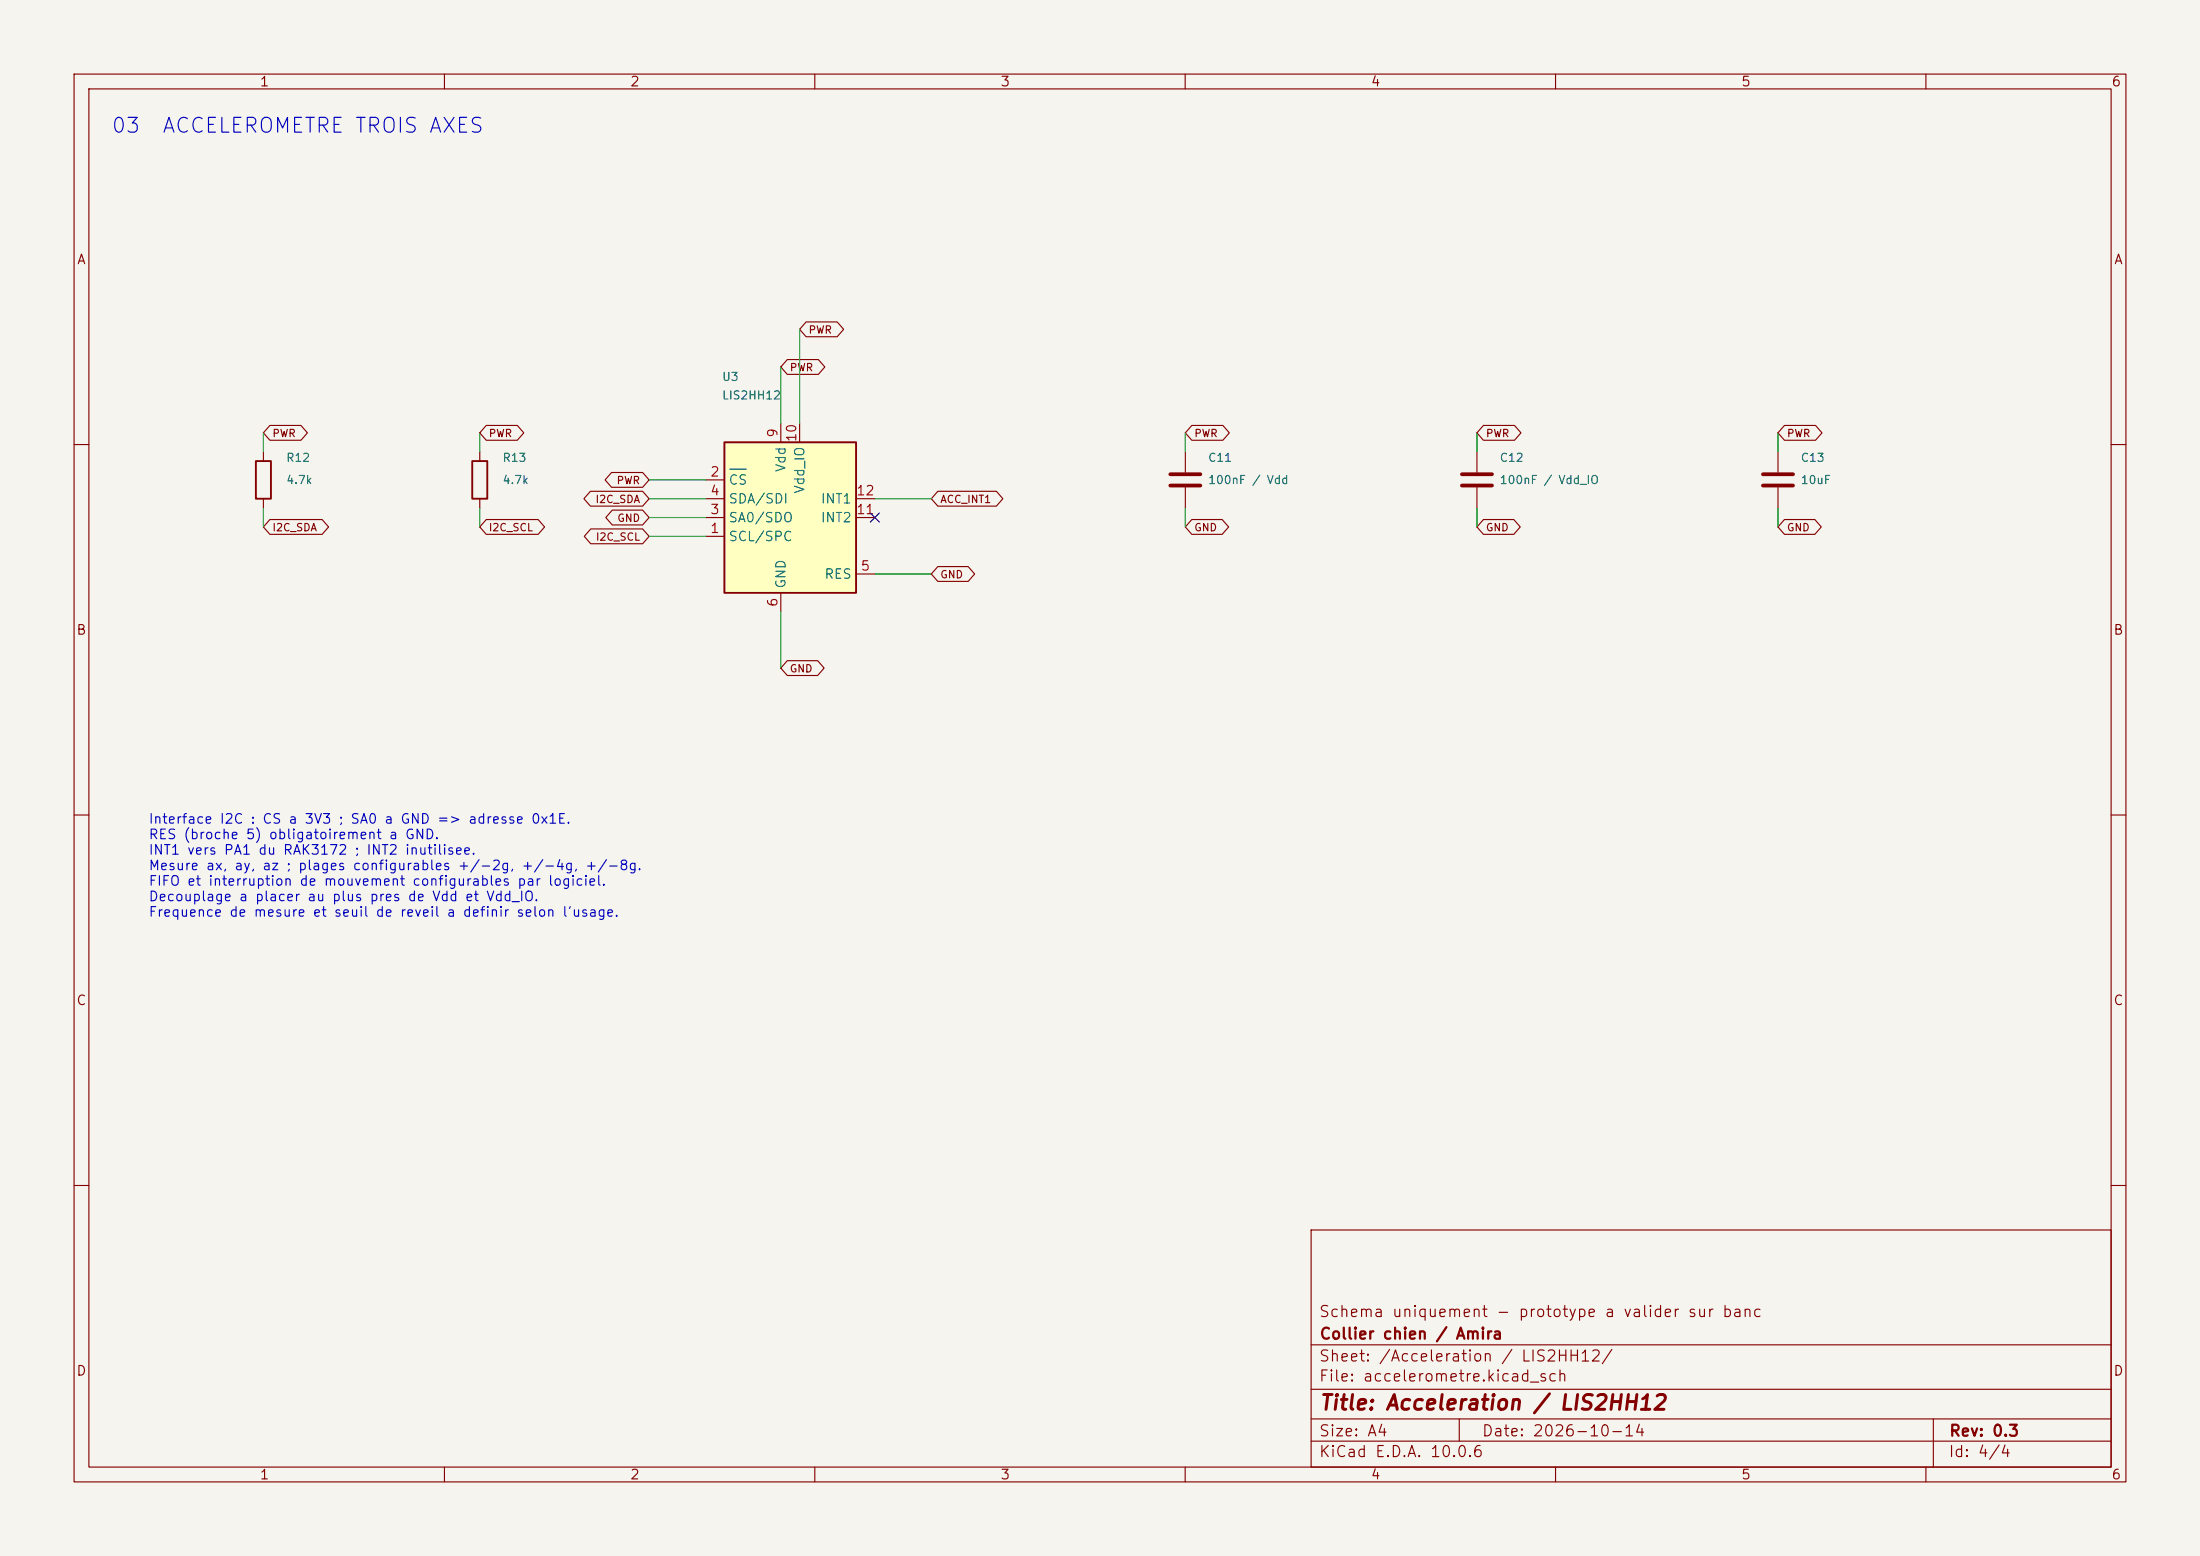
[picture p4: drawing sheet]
(kicad_sch (version 20250114) (generator "eeschema") (paper "A4") (title_block (title "Acceleration / LIS2HH12") (date "2026-10-14") (rev "0.3") (company "Collier chien / Amira") (comment 1 "Schema uniquement - prototype a valider sur banc")) (lib_symbols (symbol "Collier:C" (pin_numbers (hide yes)) (pin_names (offset 0.254)) (exclude_from_sim no) (in_bom yes) (on_board yes) (property "Reference" "C" (at 0.635 2.54 0) (effects (font (size 1.27 1.27)) (justify left))) (property "Value" "C" (at 0.635 -2.54 0) (effects (font (size 1.27 1.27)) (justify left))) (property "Footprint" "" (at 0.9652 -3.81 0) (effects (font (size 1.27 1.27)) (hide yes))) (property "Datasheet" "~" (at 0 0 0) (effects (font (size 1.27 1.27)) (hide yes))) (property "Description" "Unpolarized capacitor" (at 0 0 0) (effects (font (size 1.27 1.27)) (hide yes))) (property "ki_keywords" "cap capacitor" (at 0 0 0) (effects (font (size 1.27 1.27)) (hide yes))) (property "ki_fp_filters" "C_*" (at 0 0 0) (effects (font (size 1.27 1.27)) (hide yes))) (symbol "C_0_1" (polyline (pts (xy -2.032 0.762) (xy 2.032 0.762)) (stroke (width 0.508) (type default)) (fill (type none))) (polyline (pts (xy -2.032 -0.762) (xy 2.032 -0.762)) (stroke (width 0.508) (type default)) (fill (type none)))) (symbol "C_1_1" (pin passive line (at 0 3.81 270) (length 2.794) (name "~" (effects (font (size 1.27 1.27)))) (number "1" (effects (font (size 1.27 1.27))))) (pin passive line (at 0 -3.81 90) (length 2.794) (name "~" (effects (font (size 1.27 1.27)))) (number "2" (effects (font (size 1.27 1.27)))))) (embedded_fonts no)) (symbol "Collier:LIS2HH12" (exclude_from_sim no) (in_bom yes) (on_board yes) (property "Reference" "U" (at -5.08 11.43 0) (effects (font (size 1.27 1.27)) (justify right))) (property "Value" "LIS2HH12" (at 3.81 11.43 0) (effects (font (size 1.27 1.27)) (justify left))) (property "Footprint" "Package_LGA:LGA-12_2x2mm_P0.5mm" (at 3.81 13.97 0) (effects (font (size 1.27 1.27)) (justify left) (hide yes))) (property "Datasheet" "www.st.com/resource/en/datasheet/lis2hh12.pdf" (at -8.89 0 0) (effects (font (size 1.27 1.27)) (hide yes))) (property "Description" "3-Axis Accelerometer, 2/4/8g range, I2C/SPI interface" (at 0 0 0) (effects (font (size 1.27 1.27)) (hide yes))) (property "ki_keywords" "3-axis accelerometer spi mems" (at 0 0 0) (effects (font (size 1.27 1.27)) (hide yes))) (property "ki_fp_filters" "LGA*2x2mm*P0.5mm*" (at 0 0 0) (effects (font (size 1.27 1.27)) (hide yes))) (symbol "LIS2HH12_0_1" (rectangle (start -7.62 10.16) (end 10.16 -10.16) (stroke (width 0.254) (type default)) (fill (type background)))) (symbol "LIS2HH12_1_1" (pin input line (at -10.16 5.08 0) (length 2.54) (name "~{CS}" (effects (font (size 1.27 1.27)))) (number "2" (effects (font (size 1.27 1.27))))) (pin bidirectional line (at -10.16 2.54 0) (length 2.54) (name "SDA/SDI" (effects (font (size 1.27 1.27)))) (number "4" (effects (font (size 1.27 1.27))))) (pin bidirectional line (at -10.16 0 0) (length 2.54) (name "SA0/SDO" (effects (font (size 1.27 1.27)))) (number "3" (effects (font (size 1.27 1.27))))) (pin input line (at -10.16 -2.54 0) (length 2.54) (name "SCL/SPC" (effects (font (size 1.27 1.27)))) (number "1" (effects (font (size 1.27 1.27))))) (pin power_in line (at 0 12.7 270) (length 2.54) (name "Vdd" (effects (font (size 1.27 1.27)))) (number "9" (effects (font (size 1.27 1.27))))) (pin power_in line (at 0 -12.7 90) (length 2.54) (name "GND" (effects (font (size 1.27 1.27)))) (number "6" (effects (font (size 1.27 1.27))))) (pin passive line (at 0 -12.7 90) (length 2.54) (hide yes) (name "GND" (effects (font (size 1.27 1.27)))) (number "7" (effects (font (size 1.27 1.27))))) (pin passive line (at 0 -12.7 90) (length 2.54) (hide yes) (name "GND" (effects (font (size 1.27 1.27)))) (number "8" (effects (font (size 1.27 1.27))))) (pin power_in line (at 2.54 12.7 270) (length 2.54) (name "Vdd_IO" (effects (font (size 1.27 1.27)))) (number "10" (effects (font (size 1.27 1.27))))) (pin output line (at 12.7 2.54 180) (length 2.54) (name "INT1" (effects (font (size 1.27 1.27)))) (number "12" (effects (font (size 1.27 1.27))))) (pin output line (at 12.7 0 180) (length 2.54) (name "INT2" (effects (font (size 1.27 1.27)))) (number "11" (effects (font (size 1.27 1.27))))) (pin passive line (at 12.7 -7.62 180) (length 2.54) (name "RES" (effects (font (size 1.27 1.27)))) (number "5" (effects (font (size 1.27 1.27)))))) (embedded_fonts no)) (symbol "Collier:R" (pin_numbers (hide yes)) (pin_names (offset 0)) (exclude_from_sim no) (in_bom yes) (on_board yes) (property "Reference" "R" (at 2.032 0 90) (effects (font (size 1.27 1.27)))) (property "Value" "R" (at 0 0 90) (effects (font (size 1.27 1.27)))) (property "Footprint" "" (at -1.778 0 90) (effects (font (size 1.27 1.27)) (hide yes))) (property "Datasheet" "~" (at 0 0 0) (effects (font (size 1.27 1.27)) (hide yes))) (property "Description" "Resistor" (at 0 0 0) (effects (font (size 1.27 1.27)) (hide yes))) (property "ki_keywords" "R res resistor" (at 0 0 0) (effects (font (size 1.27 1.27)) (hide yes))) (property "ki_fp_filters" "R_*" (at 0 0 0) (effects (font (size 1.27 1.27)) (hide yes))) (symbol "R_0_1" (rectangle (start -1.016 -2.54) (end 1.016 2.54) (stroke (width 0.254) (type default)) (fill (type none)))) (symbol "R_1_1" (pin passive line (at 0 3.81 270) (length 1.27) (name "~" (effects (font (size 1.27 1.27)))) (number "1" (effects (font (size 1.27 1.27))))) (pin passive line (at 0 -3.81 90) (length 1.27) (name "~" (effects (font (size 1.27 1.27)))) (number "2" (effects (font (size 1.27 1.27)))))) (embedded_fonts no))) (text "03  ACCELEROMETRE TROIS AXES" (at 15 16 0) (effects (font (size 2 2)) (justify left top))) (symbol (lib_id "Collier:LIS2HH12") (at 105.41 69.85 0) (unit 1) (in_bom yes) (on_board yes) (dnp no) (property "Reference" "U3" (at 97.41 50.849999999999994 0) (effects (font (size 1.1 1.1)) (justify left))) (property "Value" "LIS2HH12" (at 97.41 53.349999999999994 0) (effects (font (size 1.1 1.1)) (justify left))) (property "Footprint" "Package_LGA:LGA-12_2x2mm_P0.5mm" (at 105.41 69.85 0) (effects (font (size 1.1 1.1)) (justify left) (hide yes))) (property "Datasheet" "www.st.com/resource/en/datasheet/lis2hh12.pdf" (at 105.41 69.85 0) (effects (font (size 1.1 1.1)) (justify left) (hide yes))) (pin "2") (pin "4") (pin "3") (pin "1") (pin "9") (pin "6") (pin "7") (pin "8") (pin "10") (pin "12") (pin "11") (pin "5")) (wire (pts (xy 95.25 64.77) (xy 87.63 64.77)) (stroke (width 0) (type default))) (global_label "PWR" (shape bidirectional) (at 87.63 64.77 180) (effects (font (size 1 1)) (justify right)) (property "Intersheetrefs" "${INTERSHEET_REFS}" (at 87.63 64.77 0) (effects (font (size 1 1)) (hide yes)))) (wire (pts (xy 95.25 67.31) (xy 87.63 67.31)) (stroke (width 0) (type default))) (global_label "I2C_SDA" (shape bidirectional) (at 87.63 67.31 180) (effects (font (size 1 1)) (justify right)) (property "Intersheetrefs" "${INTERSHEET_REFS}" (at 87.63 67.31 0) (effects (font (size 1 1)) (hide yes)))) (wire (pts (xy 95.25 69.85) (xy 87.63 69.85)) (stroke (width 0) (type default))) (global_label "GND" (shape bidirectional) (at 87.63 69.85 180) (effects (font (size 1 1)) (justify right)) (property "Intersheetrefs" "${INTERSHEET_REFS}" (at 87.63 69.85 0) (effects (font (size 1 1)) (hide yes)))) (wire (pts (xy 95.25 72.39) (xy 87.63 72.39)) (stroke (width 0) (type default))) (global_label "I2C_SCL" (shape bidirectional) (at 87.63 72.39 180) (effects (font (size 1 1)) (justify right)) (property "Intersheetrefs" "${INTERSHEET_REFS}" (at 87.63 72.39 0) (effects (font (size 1 1)) (hide yes)))) (wire (pts (xy 105.41 57.15) (xy 105.41 49.53)) (stroke (width 0) (type default))) (global_label "PWR" (shape bidirectional) (at 105.41 49.53 0) (effects (font (size 1 1)) (justify left)) (property "Intersheetrefs" "${INTERSHEET_REFS}" (at 105.41 49.53 0) (effects (font (size 1 1)) (hide yes)))) (wire (pts (xy 105.41 82.55) (xy 105.41 90.17)) (stroke (width 0) (type default))) (global_label "GND" (shape bidirectional) (at 105.41 90.17 0) (effects (font (size 1 1)) (justify left)) (property "Intersheetrefs" "${INTERSHEET_REFS}" (at 105.41 90.17 0) (effects (font (size 1 1)) (hide yes)))) (wire (pts (xy 107.95 57.15) (xy 107.95 44.45)) (stroke (width 0) (type default))) (global_label "PWR" (shape bidirectional) (at 107.95 44.45 0) (effects (font (size 1 1)) (justify left)) (property "Intersheetrefs" "${INTERSHEET_REFS}" (at 107.95 44.45 0) (effects (font (size 1 1)) (hide yes)))) (wire (pts (xy 118.11 67.31) (xy 125.73 67.31)) (stroke (width 0) (type default))) (global_label "ACC_INT1" (shape bidirectional) (at 125.73 67.31 0) (effects (font (size 1 1)) (justify left)) (property "Intersheetrefs" "${INTERSHEET_REFS}" (at 125.73 67.31 0) (effects (font (size 1 1)) (hide yes)))) (no_connect (at 118.11 69.85)) (wire (pts (xy 118.11 77.47) (xy 125.73 77.47)) (stroke (width 0) (type default))) (global_label "GND" (shape bidirectional) (at 125.73 77.47 0) (effects (font (size 1 1)) (justify left)) (property "Intersheetrefs" "${INTERSHEET_REFS}" (at 125.73 77.47 0) (effects (font (size 1 1)) (hide yes)))) (symbol (lib_id "Collier:R") (at 35.56 64.77 0) (unit 1) (in_bom yes) (on_board yes) (dnp no) (property "Reference" "R12" (at 38.56 61.769999999999996 0) (effects (font (size 1.1 1.1)) (justify left))) (property "Value" "4.7k" (at 38.56 64.77 0) (effects (font (size 1.1 1.1)) (justify left))) (property "Footprint" "Resistor_SMD:R_0603_1608Metric" (at 35.56 64.77 0) (effects (font (size 1.1 1.1)) (justify left) (hide yes))) (property "Datasheet" "~" (at 35.56 64.77 0) (effects (font (size 1.1 1.1)) (justify left) (hide yes))) (pin "1") (pin "2")) (wire (pts (xy 35.56 60.96) (xy 35.56 58.42)) (stroke (width 0) (type default))) (global_label "PWR" (shape bidirectional) (at 35.56 58.42 0) (effects (font (size 1 1)) (justify left)) (property "Intersheetrefs" "${INTERSHEET_REFS}" (at 35.56 58.42 0) (effects (font (size 1 1)) (hide yes)))) (wire (pts (xy 35.56 68.58) (xy 35.56 71.12)) (stroke (width 0) (type default))) (global_label "I2C_SDA" (shape bidirectional) (at 35.56 71.12 0) (effects (font (size 1 1)) (justify left)) (property "Intersheetrefs" "${INTERSHEET_REFS}" (at 35.56 71.12 0) (effects (font (size 1 1)) (hide yes)))) (symbol (lib_id "Collier:R") (at 64.77 64.77 0) (unit 1) (in_bom yes) (on_board yes) (dnp no) (property "Reference" "R13" (at 67.77 61.769999999999996 0) (effects (font (size 1.1 1.1)) (justify left))) (property "Value" "4.7k" (at 67.77 64.77 0) (effects (font (size 1.1 1.1)) (justify left))) (property "Footprint" "Resistor_SMD:R_0603_1608Metric" (at 64.77 64.77 0) (effects (font (size 1.1 1.1)) (justify left) (hide yes))) (property "Datasheet" "~" (at 64.77 64.77 0) (effects (font (size 1.1 1.1)) (justify left) (hide yes))) (pin "1") (pin "2")) (wire (pts (xy 64.77 60.96) (xy 64.77 58.42)) (stroke (width 0) (type default))) (global_label "PWR" (shape bidirectional) (at 64.77 58.42 0) (effects (font (size 1 1)) (justify left)) (property "Intersheetrefs" "${INTERSHEET_REFS}" (at 64.77 58.42 0) (effects (font (size 1 1)) (hide yes)))) (wire (pts (xy 64.77 68.58) (xy 64.77 71.12)) (stroke (width 0) (type default))) (global_label "I2C_SCL" (shape bidirectional) (at 64.77 71.12 0) (effects (font (size 1 1)) (justify left)) (property "Intersheetrefs" "${INTERSHEET_REFS}" (at 64.77 71.12 0) (effects (font (size 1 1)) (hide yes)))) (symbol (lib_id "Collier:C") (at 160.02 64.77 0) (unit 1) (in_bom yes) (on_board yes) (dnp no) (property "Reference" "C11" (at 163.02 61.769999999999996 0) (effects (font (size 1.1 1.1)) (justify left))) (property "Value" "100nF / Vdd" (at 163.02 64.77 0) (effects (font (size 1.1 1.1)) (justify left))) (property "Footprint" "Capacitor_SMD:C_0603_1608Metric" (at 160.02 64.77 0) (effects (font (size 1.1 1.1)) (justify left) (hide yes))) (property "Datasheet" "~" (at 160.02 64.77 0) (effects (font (size 1.1 1.1)) (justify left) (hide yes))) (pin "1") (pin "2")) (wire (pts (xy 160.02 60.96) (xy 160.02 58.42)) (stroke (width 0) (type default))) (global_label "PWR" (shape bidirectional) (at 160.02 58.42 0) (effects (font (size 1 1)) (justify left)) (property "Intersheetrefs" "${INTERSHEET_REFS}" (at 160.02 58.42 0) (effects (font (size 1 1)) (hide yes)))) (wire (pts (xy 160.02 68.58) (xy 160.02 71.12)) (stroke (width 0) (type default))) (global_label "GND" (shape bidirectional) (at 160.02 71.12 0) (effects (font (size 1 1)) (justify left)) (property "Intersheetrefs" "${INTERSHEET_REFS}" (at 160.02 71.12 0) (effects (font (size 1 1)) (hide yes)))) (symbol (lib_id "Collier:C") (at 199.39 64.77 0) (unit 1) (in_bom yes) (on_board yes) (dnp no) (property "Reference" "C12" (at 202.39 61.769999999999996 0) (effects (font (size 1.1 1.1)) (justify left))) (property "Value" "100nF / Vdd_IO" (at 202.39 64.77 0) (effects (font (size 1.1 1.1)) (justify left))) (property "Footprint" "Capacitor_SMD:C_0603_1608Metric" (at 199.39 64.77 0) (effects (font (size 1.1 1.1)) (justify left) (hide yes))) (property "Datasheet" "~" (at 199.39 64.77 0) (effects (font (size 1.1 1.1)) (justify left) (hide yes))) (pin "1") (pin "2")) (wire (pts (xy 199.39 60.96) (xy 199.39 58.42)) (stroke (width 0) (type default))) (global_label "PWR" (shape bidirectional) (at 199.39 58.42 0) (effects (font (size 1 1)) (justify left)) (property "Intersheetrefs" "${INTERSHEET_REFS}" (at 199.39 58.42 0) (effects (font (size 1 1)) (hide yes)))) (wire (pts (xy 199.39 68.58) (xy 199.39 71.12)) (stroke (width 0) (type default))) (global_label "GND" (shape bidirectional) (at 199.39 71.12 0) (effects (font (size 1 1)) (justify left)) (property "Intersheetrefs" "${INTERSHEET_REFS}" (at 199.39 71.12 0) (effects (font (size 1 1)) (hide yes)))) (symbol (lib_id "Collier:C") (at 240.03 64.77 0) (unit 1) (in_bom yes) (on_board yes) (dnp no) (property "Reference" "C13" (at 243.03 61.769999999999996 0) (effects (font (size 1.1 1.1)) (justify left))) (property "Value" "10uF" (at 243.03 64.77 0) (effects (font (size 1.1 1.1)) (justify left))) (property "Footprint" "Capacitor_SMD:C_0603_1608Metric" (at 240.03 64.77 0) (effects (font (size 1.1 1.1)) (justify left) (hide yes))) (property "Datasheet" "~" (at 240.03 64.77 0) (effects (font (size 1.1 1.1)) (justify left) (hide yes))) (pin "1") (pin "2")) (wire (pts (xy 240.03 60.96) (xy 240.03 58.42)) (stroke (width 0) (type default))) (global_label "PWR" (shape bidirectional) (at 240.03 58.42 0) (effects (font (size 1 1)) (justify left)) (property "Intersheetrefs" "${INTERSHEET_REFS}" (at 240.03 58.42 0) (effects (font (size 1 1)) (hide yes)))) (wire (pts (xy 240.03 68.58) (xy 240.03 71.12)) (stroke (width 0) (type default))) (global_label "GND" (shape bidirectional) (at 240.03 71.12 0) (effects (font (size 1 1)) (justify left)) (property "Intersheetrefs" "${INTERSHEET_REFS}" (at 240.03 71.12 0) (effects (font (size 1 1)) (hide yes)))) (text "Interface I2C : CS a 3V3 ; SA0 a GND => adresse 0x1E.\nRES (broche 5) obligatoirement a GND.\nINT1 vers PA1 du RAK3172 ; INT2 inutilisee.\nMesure ax, ay, az ; plages configurables +/-2g, +/-4g, +/-8g.\nFIFO et interruption de mouvement configurables par logiciel.\nDecouplage a placer au plus pres de Vdd et Vdd_IO.\nFrequence de mesure et seuil de reveil a definir selon l'usage." (at 20 110 0) (effects (font (size 1.3 1.3)) (justify left top))))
